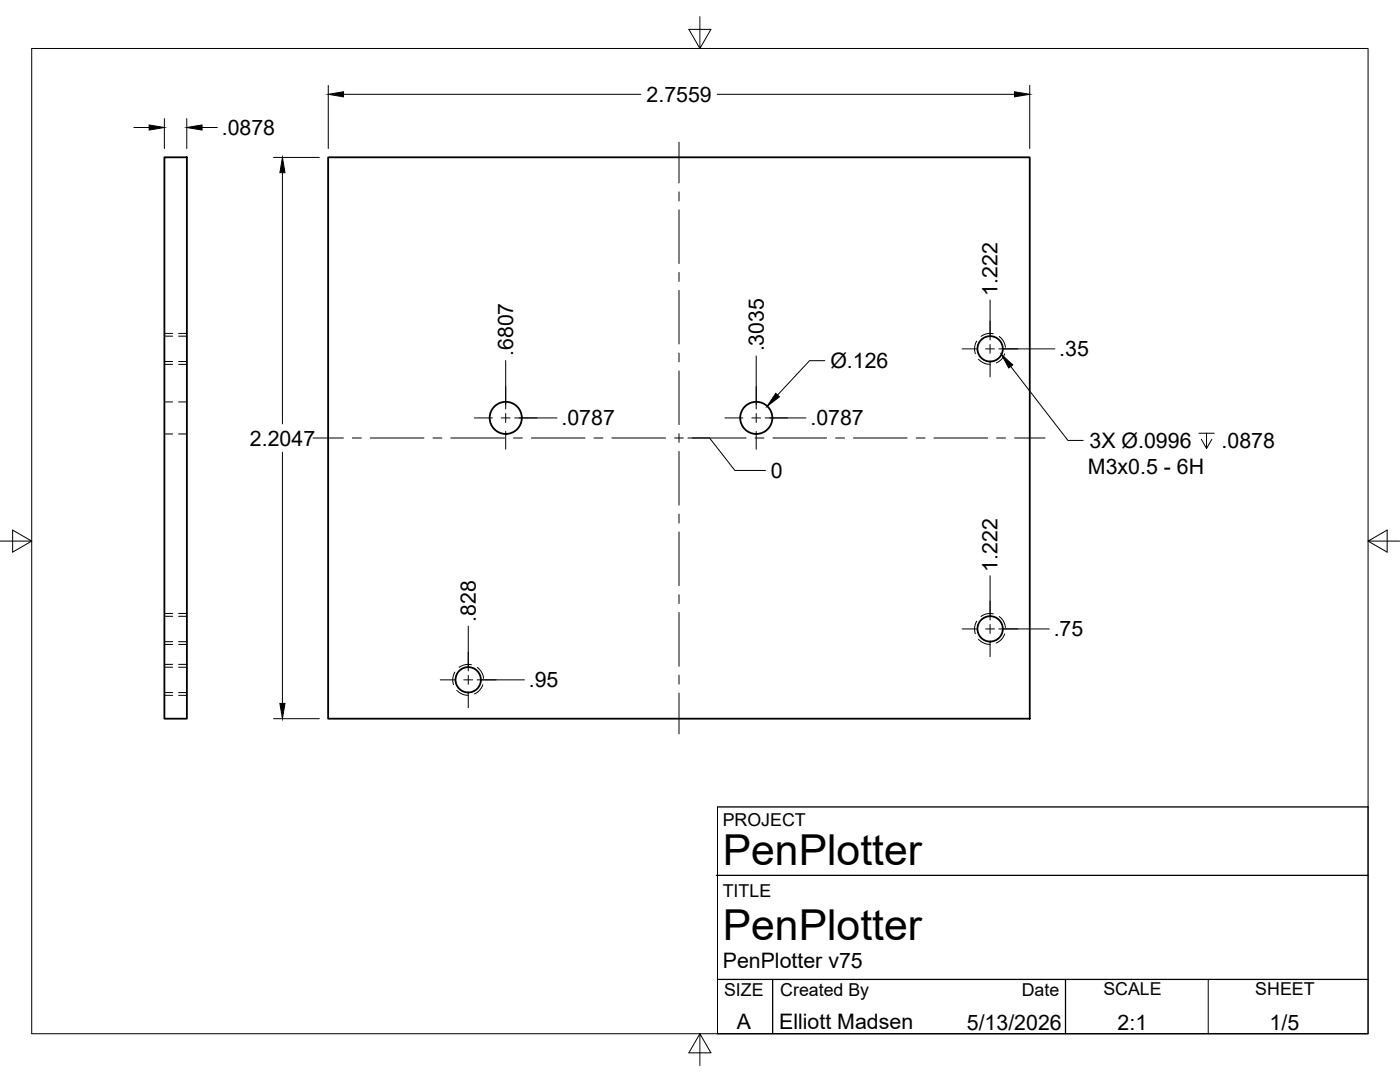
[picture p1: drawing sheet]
<svg xmlns="http://www.w3.org/2000/svg" width="279mm" height="216mm" viewBox="0 0 279 216" stroke-linecap="round" stroke-linejoin="round" font-family="sans-serif">
<!-- layer: Visible -->
<g fill="none" stroke="#000" stroke-width=".36">
<path d="M32.8 31.4h4.5v112h-4.5zM65.5 31.4h140v112h-140z"/>
<circle cx="197.6" cy="69.6" r="2.53"/>
<circle cx="100.9" cy="83.4" r="3.2"/>
<circle cx="150.9" cy="83.4" r="3.2"/>
<circle cx="93.4" cy="135.6" r="2.53"/>
<circle cx="197.6" cy="125.5" r="2.53"/>
</g>
<!-- layer: Hidden -->
<g fill="none" stroke="#000" stroke-width=".2">
<path d="M32.8 72.1h1.7M32.8 67.1h1.7M35.6 72.1h1.7M35.6 67.1h1.7M194.9 68.1a2.96 2.96 0 0 0-.3 2.5M195.3 71.7a3.2 3.2 0 0 0 2.3 1M198.2 66.6h-.1a3 3 0 0 0-2.3 .5M199.4 67.1l.1 .1a3 3 0 0 1 1.2 2.1M200.5 70.6l-.1 .2a2.89 2.89 0 0 1-1.6 1.6M32.8 80.2h1.7M32.8 86.6h1.7M35.6 80.2h1.7"/>
<path d="M35.6 86.6h1.7M32.8 128h1.7M32.8 123h1.7M32.8 138.2h1.7M32.8 133.1h1.7M35.6 128h1.7M35.6 123h1.7M35.6 138.2h1.7M35.6 133.1h1.7M90.8 134.1l-.2 .3a2.96 2.96 0 0 0-.1 2.2M91.1 137.7l.1 .1a3.2 3.2 0 0 0 2.2 .9M94.1 132.7l-.2-.1a3 3 0 0 0-2.3 .6"/>
<path d="M95.2 133.2h.1a3.1 3.1 0 0 1 1.2 2.2M96.4 136.6l-.1 .3a3.1 3.1 0 0 1-1.6 1.6M194.9 124a2.96 2.96 0 0 0-.3 2.4M195.3 127.6a3.2 3.2 0 0 0 2.3 1M198.2 122.5l-.1-.1a3 3 0 0 0-2.3 .6M199.4 123l.1 .1a2.99 2.99 0 0 1 1.2 2.1M200.5 126.5l-.1 .2a2.95 2.95 0 0 1-1.6 1.6"/>
</g>
<!-- layer: Hidden Narrow -->
<path d="M32.8 72.7h1.7M32.8 66.5h1.7M35.6 72.7h1.7M35.6 66.5h1.7M32.8 128.6h1.7M32.8 122.4h1.7M32.8 138.7h1.7M32.8 132.6h1.7M35.6 128.6h1.7M35.6 122.4h1.7M35.6 138.7h1.7M35.6 132.6h1.7" fill="none" stroke="#000" stroke-width=".2"/>
<!-- layer: Border -->
<path d="M6.3 9.7h266.7v196.6h-266.7zM139.7 3.3v6.4l2.2-3.8h-4.4l2.2 3.8M0 108h6.3l-3.8-2.2v4.4l3.8-2.2M273 108l3.8 2.2v-4.4l-3.8 2.2h6.4M139.7 206.3l-2.2 3.8h4.4l-2.2-3.8v6.3" fill="none" stroke="#000" stroke-width=".2"/>
<!-- layer: Titleblock -->
<path d="M143 174.7h130M143.2 161h129.8M143.2 195.4h129.8M154.2 195.4v10.9M212.6 195.4v10.9M143.2 206.3h129.8" fill="none" stroke="#000" stroke-width=".25"/>
<path d="M143.2 161v45.3M273 161v45.3M241.1 195.4v10.9" fill="none" stroke="#000" stroke-width=".2"/>
<!-- layer: Smart Centers -->
<g fill="none" stroke="#000" stroke-width=".2">
<path d="M135.5 28.4v8.1M135.5 38.3v1.8M135.5 41.9v10.7M135.5 54.4v1.8M135.5 57.9v10.7M100.9 77.2v3.5M135.5 70.4v1.8M135.5 74v10.7M150.9 77.2v3.5M192 69.6h2.9M196.7 69.6h1.8M197.6 64.1v2.9"/>
<path d="M197.6 68.7v1.8M197.6 72.3v2.9M200.3 69.6h2.9M62.5 87.4h6M70.3 87.4h1.8M73.9 87.4h10.7M86.4 87.4h1.8M90 87.4h10.7M94.7 83.4h3.6M100 83.4h1.8M100.9 82.5v1.8M100.9 86.1v3.5"/>
<path d="M102.5 87.4h1.7M103.6 83.4h3.6M106 87.4h10.8M118.5 87.4h1.8M122.1 87.4h10.7M134.6 87.4h1.8M135.5 86.5v1.8M135.5 90.1v10.7M138.2 87.4h10.7M144.7 83.4h3.6M150 83.4h1.8M150.7 87.4h1.8"/>
<path d="M150.9 82.5v1.8M150.9 86.1v3.5M153.6 83.4h3.6M154.3 87.4h10.7M166.8 87.4h1.8M170.3 87.4h10.7M182.8 87.4h1.8M186.4 87.4h10.7M198.9 87.4h1.8M202.5 87.4h6.1M135.5 102.6v1.8M135.5 106.2v10.7"/>
<path d="M135.5 118.7v1.7M197.6 119.9v2.9M87.9 135.7h2.9M92.6 135.7h1.7M93.5 130.1v2.9M93.5 134.8v1.7M93.5 138.3v2.9M96.1 135.7h2.9M135.5 122.2v10.7M135.5 134.7v1.8M135.5 138.3v8.2M192 125.5h2.9"/>
<path d="M196.7 125.5h1.8M197.6 124.6v1.8M197.6 128.2v2.9M200.3 125.5h2.9"/>
</g>
<!-- layer: Hole Notes -->
<path d="M201.7 73.1l11.4 14.8h3.1M239.3 86.4h3M240.8 86.4v3.1l-1-1.8M241.9 87.7l-1.1 1.8" fill="none" stroke="#000" stroke-width=".2"/>
<path d="M199.9 70.7l2.2 2.1-.8 .6z" fill="#000" stroke="#000" stroke-width=".2"/>
<!-- layer: FD_Dimensions -->
<g fill="none" stroke="#000" stroke-width=".2">
<path d="M65.5 17v12.6M68.6 18.8h59.3M143.1 18.8h59.4M205.5 17v12.6M26.7 25.4h3.1M32.8 23.7v5.9M37.3 23.7v5.9M40.3 25.4h3.1M54.6 31.4h9.1M56.4 34.5v50.1M197.6 59.9v7.9M100.9 71.9v9.7"/>
<path d="M150.9 71v10.6M164.6 72h-3l-6.4 6.8M199.3 69.6h11.2M56.4 90.2v50.2M102.7 83.4h8.5M137.3 87.4h4.3l5.1 6.5h6.1M152.7 83.4h8.1M197.6 114.9v8.8M93.5 124.9v9M95.2 135.7h9.5M199.3 125.5h10.1M54.6 143.4h9.1"/>
</g>
<path d="M65.5 18.8l3.1-.5v1zM202.5 18.3l3 .5-3 .5zM29.8 24.9l3 .5-3 .6zM37.3 25.4l3-.5v1.1zM56.4 31.4l.5 3.1h-1zM154.8 78.5l.8 .7-2.5 1.9zM55.9 140.4h1l-.5 3z" fill="#000" stroke="#000" stroke-width=".2"/>
<g font-size="8.5">
<text x="144.3" y="172.7">PenPlotter</text>
<text x="144.3" y="187.6">PenPlotter</text>
</g>
<g font-size="4.3">
<text x="129" y="20.3">2.7559</text>
<text x="44.3" y="26.9">.0878</text>
<text x="199.1" y="59.1" transform="rotate(-90 199.1 59.1)">1.222</text>
<text x="102.4" y="71.1" transform="rotate(-90 102.4 71.1)">.6807</text>
<text x="152.4" y="70.1" transform="rotate(-90 152.4 70.1)">.3035</text>
<text x="211.4" y="71.1">.35</text>
<text x="165.7" y="73.4">Ø.126</text>
<text x="49.9" y="88.9">2.2047</text>
<text x="112.1" y="84.9">.0787</text>
<text x="161.7" y="84.9">.0787</text>
<text x="217.4" y="89.5">3X Ø.0996</text>
<text x="243.8" y="89.5">.0878</text>
<text x="153.8" y="95.4">0</text>
<text x="217.1" y="94.6">M3x0.5 - 6H</text>
<text x="199.1" y="114.1" transform="rotate(-90 199.1 114.1)">1.222</text>
<text x="95" y="124" transform="rotate(-90 95 124)">.828</text>
<text x="210.3" y="127">.75</text>
<text x="105.5" y="137.2">.95</text>
<text x="144.3" y="193.2">PenPlotter v75</text>
<text x="147" y="205.4">A</text>
<text x="155.5" y="205.4">Elliott Madsen</text>
<text x="193" y="205.5">5/13/2026</text>
<text x="223" y="205.5">2:1</text>
<text x="253.4" y="205.5">1/5</text>
</g>
<g font-size="3.5">
<text x="144.3" y="164.8">PROJECT</text>
<text x="144.3" y="179">TITLE</text>
<text x="144.5" y="198.7">SIZE</text>
<text x="155.7" y="198.7">Created By</text>
<text x="203.9" y="198.7">Date</text>
<text x="220.2" y="198.5">SCALE</text>
<text x="250.5" y="198.5">SHEET</text>
</g>
</svg>
